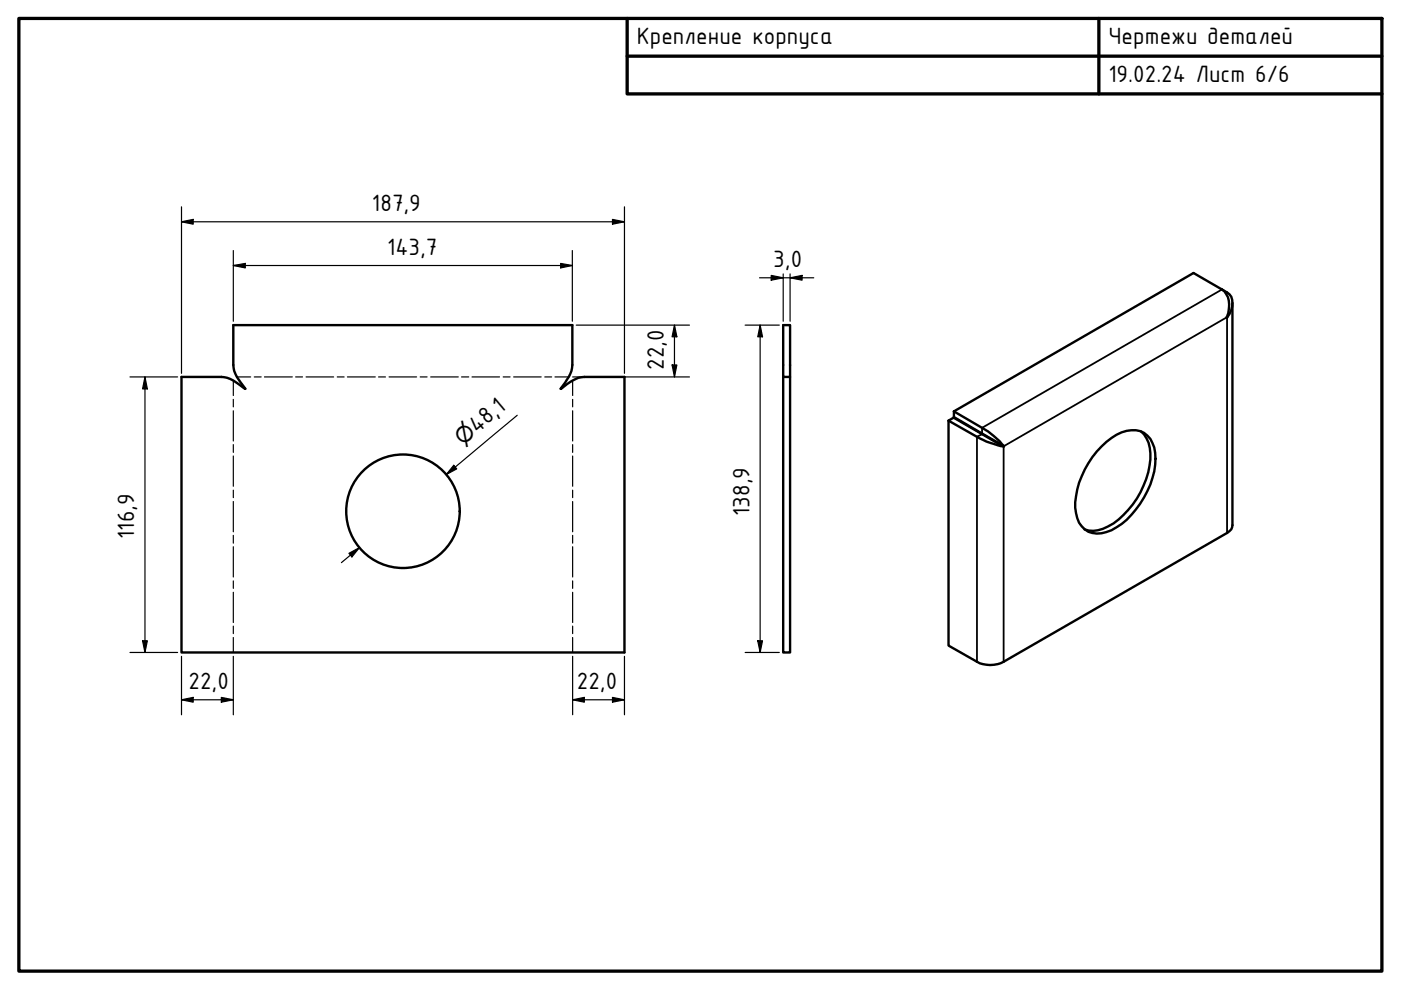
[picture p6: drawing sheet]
<svg xmlns="http://www.w3.org/2000/svg" width="297mm" height="210mm" viewBox="0 0 297 210" stroke-linecap="round" stroke-linejoin="round" font-family="sans-serif">
<!-- layer: Bend Centerline (ISO) -->
<g fill="none" stroke="#000" stroke-width=".25">
<path d="M50.2 79.9h2.9M53.9 79.9h1.5M56.1 79.9h5.9M62.7 79.9h1.4M64.9 79.9h5.8M71.5 79.9h1.5M73.7 79.9h5.9M80.3 79.9h1.4M82.5 79.9h5.8M89.1 79.9h1.5M91.3 79.9h5.9M97.9 79.9h1.5"/>
<path d="M100.1 79.9h5.8M106.7 79.9h1.4M108.9 79.9h5.8M115.5 79.9h1.5M117.7 79.9h2.9M49.5 80.7v3.2M49.5 84.7v1.6M49.5 87.1v6.4M49.5 94.3v1.6M49.5 96.7v6.4M121.4 80.7v3.2M121.4 84.7v1.6"/>
<path d="M121.4 87.1v6.4M121.4 94.3v1.6M121.4 96.7v6.4M49.5 103.9v1.6M49.5 106.3v6.4M49.5 113.5v1.7M49.5 115.9v6.4M121.4 103.9v1.6M121.4 106.3v6.4M121.4 113.5v1.7M121.4 115.9v6.4M49.5 123.2v1.5"/>
<path d="M49.5 125.6v6.4M49.5 132.8v1.5M49.5 135.2v3.1M121.4 123.2v1.5M121.4 125.6v6.4M121.4 132.8v1.5M121.4 135.2v3.1"/>
</g>
<!-- layer: Visible (ISO) -->
<g fill="none" stroke="#000" stroke-width=".51">
<path d="M166.1 68.9h1.4v11h-1.4zM166.1 79.9v58.4h1.4v-58.4M259.1 61.4a4 4 0 0 1 1.4 4.1l-.4 1.8M259.1 61.4a2.92 2.92 0 0 1 2.2 2.8 4.9 4.9 0 0 1-1.1 3.1M259.1 61.4l-6.1-3.5-50.8 29.3M260.1 67.3h.1M261.3 64.2v47.2a1.82 1.82 0 0 1-1.1 1.6l-47.4 27.3a6.1 6.1 0 0 1-5.7 0l-6-3.4v-47.7M52 82.4l-1.8-2.5a4.9 4.9 0 0 1-.7-2.5v-8.5h71.8v8.5a6.8 6.8 0 0 1-1.5 3.7l-.9 1.3M118.9 82.4a11.5 11.5 0 0 1 4.4-2.4l9.1-.1v58.4h-93.9v-58.4h8.4a6.3 6.3 0 0 1 3.8 1.6l1.3 .9M201.1 89.2l6 3.4a18.2 18.2 0 0 0 5.7 2.1M201.1 89.2l1.1-.6 9.5 5.5M202.2 87.2l6 3.5a17.4 17.4 0 0 1 4.7 3.9"/>
<path d="M202.2 87.2v1.2l9.6 5.6M211.7 94.1l1.1 .6M211.8 94l1.1 .6M211.8 94l-.1 .1M212.9 94.6l-.1 .1M233.6 94.7a9.6 9.6 0 0 1 7.3-3.5 4.9 4.9 0 0 1 4 4.8 18.1 18.1 0 0 1-6 14.2 8.8 8.8 0 0 1-7.3 2.8 4.8 4.8 0 0 1-3.4-4.1 15.9 15.9 0 0 1 2.6-10.7l.8-1.3zM241.9 91.5a6.8 6.8 0 0 1 2 5.9 18.5 18.5 0 0 1-9 14.2 6 6 0 0 1-5 .6"/>
<circle cx="85.4" cy="108.4" r="12"/>
</g>
<!-- layer: Visible Narrow (ISO) -->
<path d="M259.1 61.4l-50.9 29.3v1.2M260.1 67.3l-47.2 27.3M260.2 67.3v45.7M260.2 62l-.3 .1M208.2 92l-1.1 .6v47.7M212.8 94.7v45.6" fill="none" stroke="#000" stroke-width=".38"/>
<!-- layer: Border (ISO) -->
<path d="M4 3.9h289v202h-289zM133 3.9v16h160M133 11.9h160M233 3.9v16" fill="none" stroke="#000" stroke-width=".7"/>
<!-- layer: Dimension (ISO) -->
<g fill="none" stroke="#000" stroke-width=".25">
<path d="M38.5 47l2.5-.5v1zM38.5 47h93.9M38.5 43.9v35.3M49.5 56.3l2.5-.4v.9zM49.5 56.3h71.8M49.5 53.1v15M118.9 55.9l2.4 .4-2.4 .5zM121.3 53.1v15M129.9 46.5l2.5 .5-2.5 .5zM132.4 43.9v35.3M161 58.9h11.5M163.5 58.4l2.6 .5-2.6 .5z"/>
<path d="M166.1 58.1v10M167.5 58.9l2.6-.5v1zM167.5 58.1v10M27.6 79.9h10.1M30.7 79.9l.5 2.6h-1zM30.7 79.9v58.4M121.4 79.9h24.8M122.2 68.9h24M142.5 77.4h1l-.5 2.5zM143 68.9l.5 2.5h-1zM143 68.9v11M158 68.9h7.2"/>
<path d="M161.2 68.9l.5 2.5h-1zM161.2 68.9v69.4M96.2 98.7l.6 .7-2.2 1.2zM109.7 88l-15.1 12.6M74 117.3l2.2-1.2-1.6 2zM76.2 116.1l-3.8 3.2M27.6 138.3h10.1M30.2 135.9h1l-.5 2.4zM38.5 139.2v12.3M49.5 139.2v12.3M121.4 139.2v12.3M132.4 139.2v12.3"/>
<path d="M158 138.3h7.2M160.7 135.9h1l-.5 2.4zM38.5 148.4l2.5-.5v1zM38.5 148.4h11M46.9 147.9l2.6 .5-2.6 .5zM121.4 148.4l2.5-.5v1zM121.4 148.4h11M129.9 147.9l2.5 .5-2.5 .5z"/>
</g>
<g fill="#000">
<path d="M38.5 47l2.5-.5v1zM49.5 56.3l2.5-.4v.9zM118.9 55.9l2.4 .4-2.4 .5zM129.9 46.5l2.5 .5-2.5 .5zM163.5 58.4l2.6 .5-2.6 .5zM167.5 58.9l2.6-.5v1zM142.5 77.4h1l-.5 2.5zM143 68.9l.5 2.5h-1zM161.2 68.9l.5 2.5h-1zM30.7 79.9l.5 2.6h-1zM96.2 98.7l.6 .7-2.2 1.2zM74 117.3l2.2-1.2-1.6 2z"/>
<path d="M30.2 135.9h1l-.5 2.4zM160.7 135.9h1l-.5 2.4zM38.5 148.4l2.5-.5v1zM46.9 147.9l2.6 .5-2.6 .5zM121.4 148.4l2.5-.5v1zM129.9 147.9l2.5 .5-2.5 .5z"/>
</g>
<g font-size="5.4">
<text x="135" y="9.3">Крепление корпуса</text>
<text x="235" y="9.4">Чертежи деталей</text>
<text x="235" y="17.4">19.02.24 Лист 6/6</text>
<text x="78.9" y="44.7">187,9</text>
<text x="82.1" y="54">143,7</text>
<text x="164" y="56.6">3,0</text>
<text x="140.7" y="78.4" transform="rotate(-90 140.7 78.4)">22,0</text>
<text x="101.2" y="91.9" transform="rotate(-40 101.2 91.9)">48,1</text>
<text x="158.9" y="109.4" transform="rotate(-90 158.9 109.4)">138,9</text>
<text x="28.4" y="114.2" transform="rotate(-90 28.4 114.2)">116,9</text>
<text x="39.9" y="146.1">22,0</text>
<text x="122.3" y="146.1">22,0</text>
</g>
<text font-size="4.6" x="98.1" y="94.5" transform="rotate(-40 98.1 94.5)">⌀</text>
</svg>
